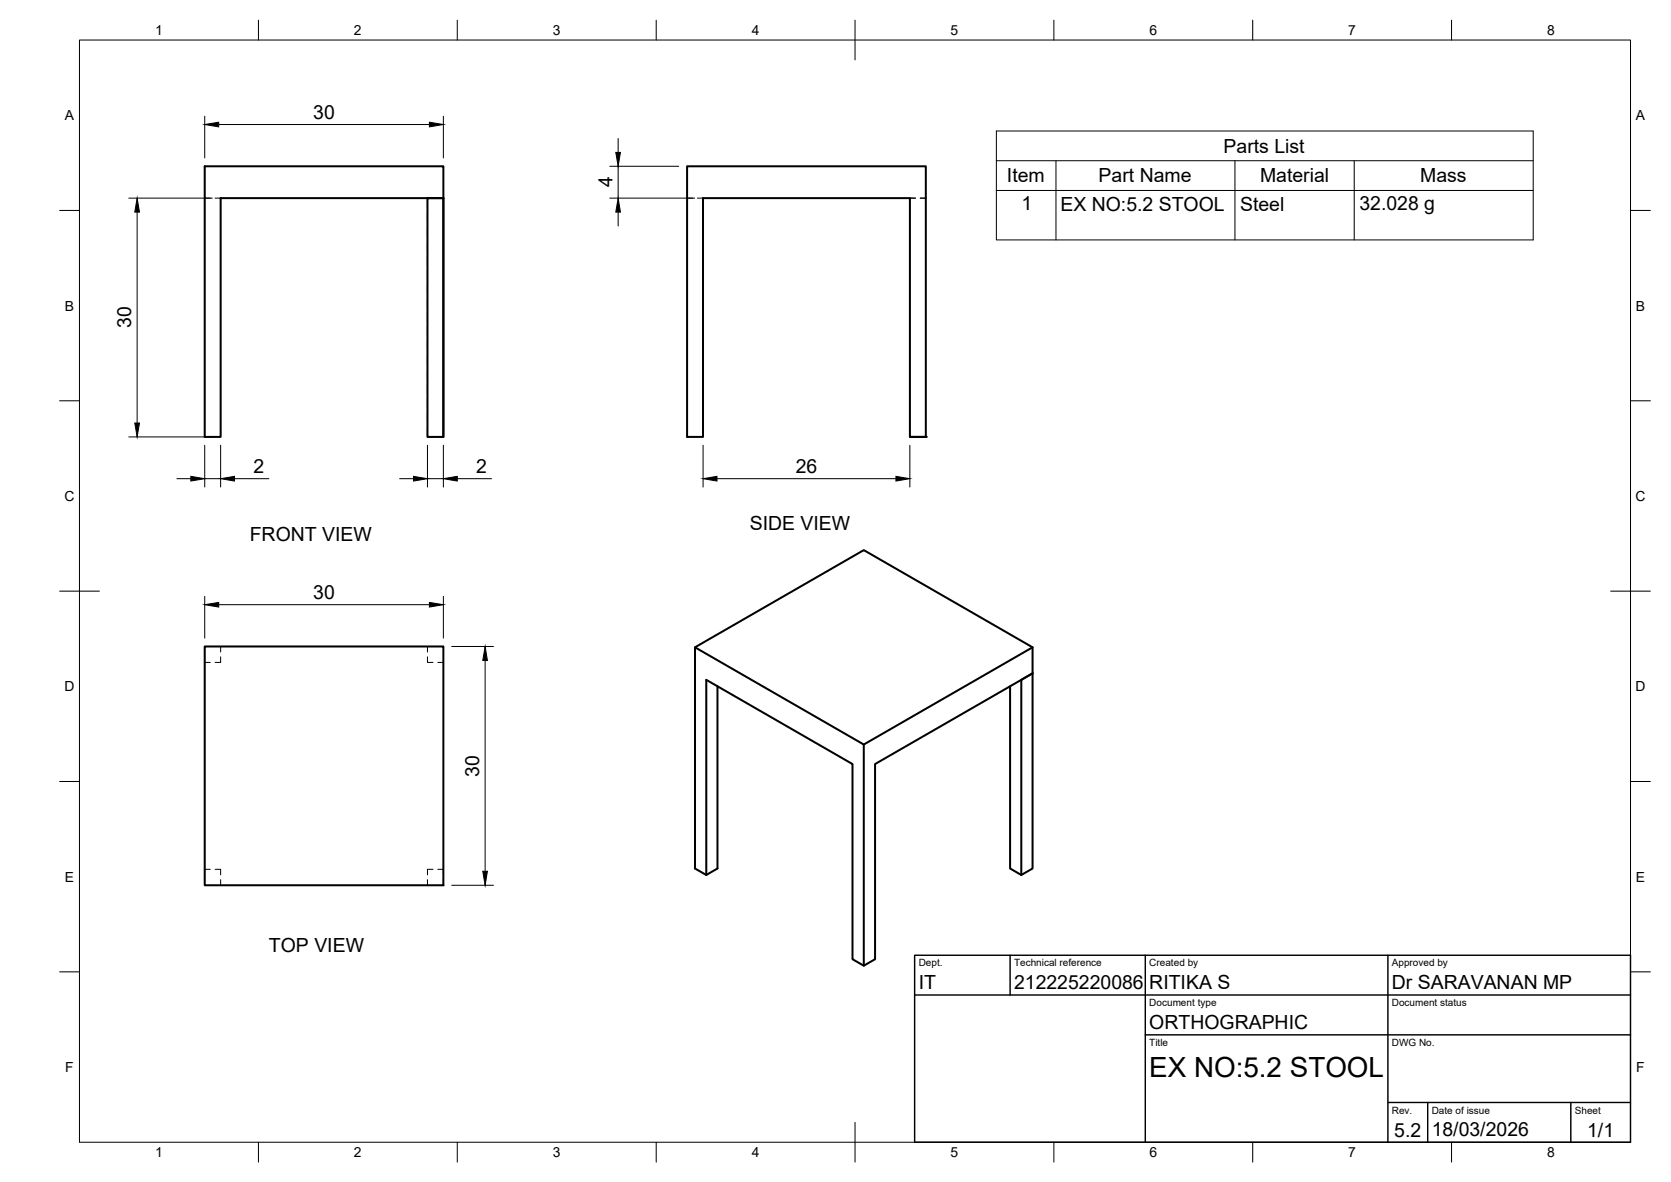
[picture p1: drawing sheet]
<svg xmlns="http://www.w3.org/2000/svg" width="420mm" height="297mm" viewBox="0 0 420 297" stroke-linecap="round" stroke-linejoin="round" font-family="sans-serif">
<!-- layer: Visible -->
<g fill="#000">
<circle cx="107.5" cy="49.8" r=".25"/>
<circle cx="232.8" cy="109.8" r=".25"/>
</g>
<!-- layer: Hidden -->
<g fill="none" stroke="#000" stroke-width=".25">
<path d="M51.5 49.8h1.4M54.1 49.8h1.4M107.5 49.8v2.6M107.5 53.6v2.4M107.5 57.2v2.3M172.8 49.8h1.4M175.4 49.8h1.4M228.8 49.8h1.4M231.4 49.8h1.4M107.5 60.7v2.4M107.5 64.3v2.4M107.5 67.9v2.4"/>
<path d="M107.5 71.5v2.3M107.5 75v2.4M107.5 78.6v2.4M107.5 82.2v2.4M107.5 85.8v2.3M107.5 89.3v2.4M107.5 92.9v2.4M107.5 96.5v2.4M107.5 107.2v2.6h1.4M107.5 100v2.4M107.5 103.6v2.4M110.1 109.8h1.4"/>
<path d="M51.5 166.5h1.4M55.5 165.1v1.4h-1.4M55.5 162.5v1.4M107.5 165.1v1.4h1.4M107.5 162.5v1.4M110.1 166.5h1.4M51.5 218.5h1.4M54.1 218.5h1.4v1.4M108.9 218.5h-1.4v1.4M110.1 218.5h1.4v1.4M55.5 221.1v1.4M107.5 221.1v1.4"/>
<path d="M111.5 221.1v1.4"/>
</g>
<!-- layer: Visible -->
<path d="M51.5 41.8h60v8h-4v60h4v-60h-56v60h-4zM111.5 49.8v60M172.8 41.8h60v68h-4v-60h-52v60h-4zM228.8 109.8h4M51.5 162.5h60v60h-60zM174.8 162.7l42.4-24.5 42.4 24.5v6.5M180.4 172.5v45.8l-2.8 1.6-2.8-1.6v-55.6l42.4 24.4v55.6M259.6 169.2l-39.6 22.8v49.1l-2.8 1.6-2.8-1.6v-49.1l-36.8-21.2v49.1M259.6 169.2l-2.8 1.6v49.1M259.6 169.2v49.1l-2.8 1.6-2.8-1.6v-45.8M259.6 162.7l-42.4 24.4" fill="none" stroke="#000" stroke-width=".51"/>
<!-- layer: BORDER -->
<g fill="none" stroke="#000" stroke-width=".25">
<path d="M20 10.1h390v276.9h-390zM65 5.1v5M115 5.1v5M165 5.1v5M215 5.1v10M265 5.1v5M315 5.1v5M365 5.1v5M15 52.9h5M410 52.9h5M15 100.7h5M410 100.7h5"/>
<path d="M15 148.6h10M405 148.6h10M15 196.4h5M410 196.4h5M15 244.2h5M410 244.2h5M65 287v5M115 287v5M165 287v5M215 282.1v9.9M265 287v5M315 287v5"/>
<path d="M365 287v5"/>
</g>
<!-- layer: TITLEBLOCK -->
<path d="M230 240.1h180v46.9h-180zM230 250h180M254 240.1v9.9M288 240.1v46.9M349 240.1v46.9M288 260.1h122M349 277.1h61M359 277.1v9.9M395 277.1v9.9" fill="none" stroke="#000" stroke-width=".36"/>
<!-- layer: FD_Dimensions -->
<g fill="none" stroke="#000" stroke-width=".25">
<path d="M51.5 29.2v10.5M55 31.3h53M111.5 29.2v10.5M155.4 34.8v3.5M32.4 49.8h21M34.5 53.3v53M153.3 49.8h21.4M153.3 41.8h17.4M155.4 41.8v8M155.4 53.3v3.5M32.4 109.8h21M51.5 111.9v10.5"/>
<path d="M55.5 111.9v10.5M107.5 111.9v10.5M111.5 111.9v10.5M176.8 111.9v10.5M228.8 111.9v10.5M44.5 120.3h3.5M51.5 120.3h4M59 120.3h8.6M100.5 120.3h3.5M107.5 120.3h4M115 120.3h8.6M180.3 120.3h45"/>
<path d="M51.5 149.9v10.5M55 152h53M111.5 149.9v10.5M113.6 162.5h10.5M122 166v53M113.6 222.5h10.5"/>
</g>
<g fill="#000" stroke="#000" stroke-width=".25">
<path d="M51.5 31.3l3.5-.6v1.2zM108 30.7l3.5 .6-3.5 .6zM154.8 38.3h1.2l-.6 3.5zM34.5 49.8l.6 3.5h-1.2zM155.4 49.8l.6 3.5h-1.2zM33.9 106.3h1.2l-.6 3.5zM48 119.7l3.5 .6-3.5 .6zM55.5 120.3l3.5-.6v1.2zM104 119.7l3.5 .6-3.5 .6zM111.5 120.3l3.5-.6v1.2zM176.8 120.3l3.5-.6v1.2zM225.3 119.7l3.5 .6-3.5 .6z"/>
<path d="M51.5 152l3.5-.6v1.2zM108 151.4l3.5 .6-3.5 .6zM122 162.5l.6 3.5h-1.2zM121.4 219h1.2l-.6 3.5z"/>
</g>
<!-- layer: Parts Lists -->
<path d="M250.5 32.9h135v27.4h-135zM250.5 40.4h135M250.5 47.9h135M265.5 40.4v19.9M310.5 40.4v19.9M340.5 40.4v19.9" fill="none" stroke="#000" stroke-width=".25"/>
<text font-size="7" x="289" y="270.6">EX NO:5.2 STOOL</text>
<g font-size="4.9">
<text x="78.8" y="29.8">30</text>
<text x="307.7" y="38.4">Parts List</text>
<text x="154" y="47.1" transform="rotate(-90 154 47.1)">4</text>
<text x="253.2" y="45.9">Item</text>
<text x="276.2" y="45.9">Part Name</text>
<text x="316.8" y="45.9">Material</text>
<text x="357.1" y="45.9">Mass</text>
<text x="256.8" y="52.8">1</text>
<text x="266.6" y="52.9">EX NO:5.2 STOOL</text>
<text x="311.8" y="52.9">Steel</text>
<text x="341.8" y="52.9">32.028 g</text>
<text x="33" y="82.5" transform="rotate(-90 33 82.5)">30</text>
<text x="63.7" y="118.9">2</text>
<text x="119.7" y="118.9">2</text>
<text x="200.1" y="118.8">26</text>
<text x="62.8" y="136">FRONT VIEW</text>
<text x="188.5" y="133.1">SIDE VIEW</text>
<text x="78.8" y="150.5">30</text>
<text x="120.5" y="195.2" transform="rotate(-90 120.5 195.2)">30</text>
<text x="67.6" y="239.1">TOP VIEW</text>
<text x="231" y="248.5">IT</text>
<text x="255" y="248.5">212225220086</text>
<text x="289" y="248.5">RITIKA S</text>
<text x="350" y="248.5">Dr SARAVANAN MP</text>
<text x="289" y="258.6">ORTHOGRAPHIC</text>
<text x="350.6" y="285.7">5.2</text>
<text x="360" y="285.5">18/03/2026</text>
<text x="399.1" y="285.7">1/1</text>
</g>
<g font-size="3.5">
<text x="39" y="8.8">1</text>
<text x="89" y="8.8">2</text>
<text x="139" y="8.8">3</text>
<text x="189" y="8.8">4</text>
<text x="239" y="8.8">5</text>
<text x="289" y="8.8">6</text>
<text x="339" y="8.8">7</text>
<text x="389" y="8.8">8</text>
<text x="16.3" y="30.2">A</text>
<text x="411.3" y="30.2">A</text>
<text x="16.3" y="78">B</text>
<text x="411.3" y="78">B</text>
<text x="16.2" y="125.9">C</text>
<text x="411.2" y="125.9">C</text>
<text x="16.2" y="173.7">D</text>
<text x="411.2" y="173.7">D</text>
<text x="16.3" y="221.6">E</text>
<text x="411.3" y="221.6">E</text>
<text x="16.4" y="269.4">F</text>
<text x="411.4" y="269.4">F</text>
<text x="39" y="290.8">1</text>
<text x="89" y="290.8">2</text>
<text x="139" y="290.8">3</text>
<text x="189" y="290.8">4</text>
<text x="239" y="290.8">5</text>
<text x="289" y="290.8">6</text>
<text x="339" y="290.8">7</text>
<text x="389" y="290.8">8</text>
</g>
<g font-size="2.5">
<text x="231" y="242.9">Dept.</text>
<text x="255" y="242.9">Technical reference</text>
<text x="289" y="242.9">Created by</text>
<text x="350" y="242.9">Approved by</text>
<text x="289" y="252.8">Document type</text>
<text x="350" y="252.8">Document status</text>
<text x="289" y="262.9">Title</text>
<text x="350" y="262.9">DWG No.</text>
<text x="350" y="279.9">Rev.</text>
<text x="360" y="279.9">Date of issue</text>
<text x="396" y="279.9">Sheet</text>
</g>
</svg>
